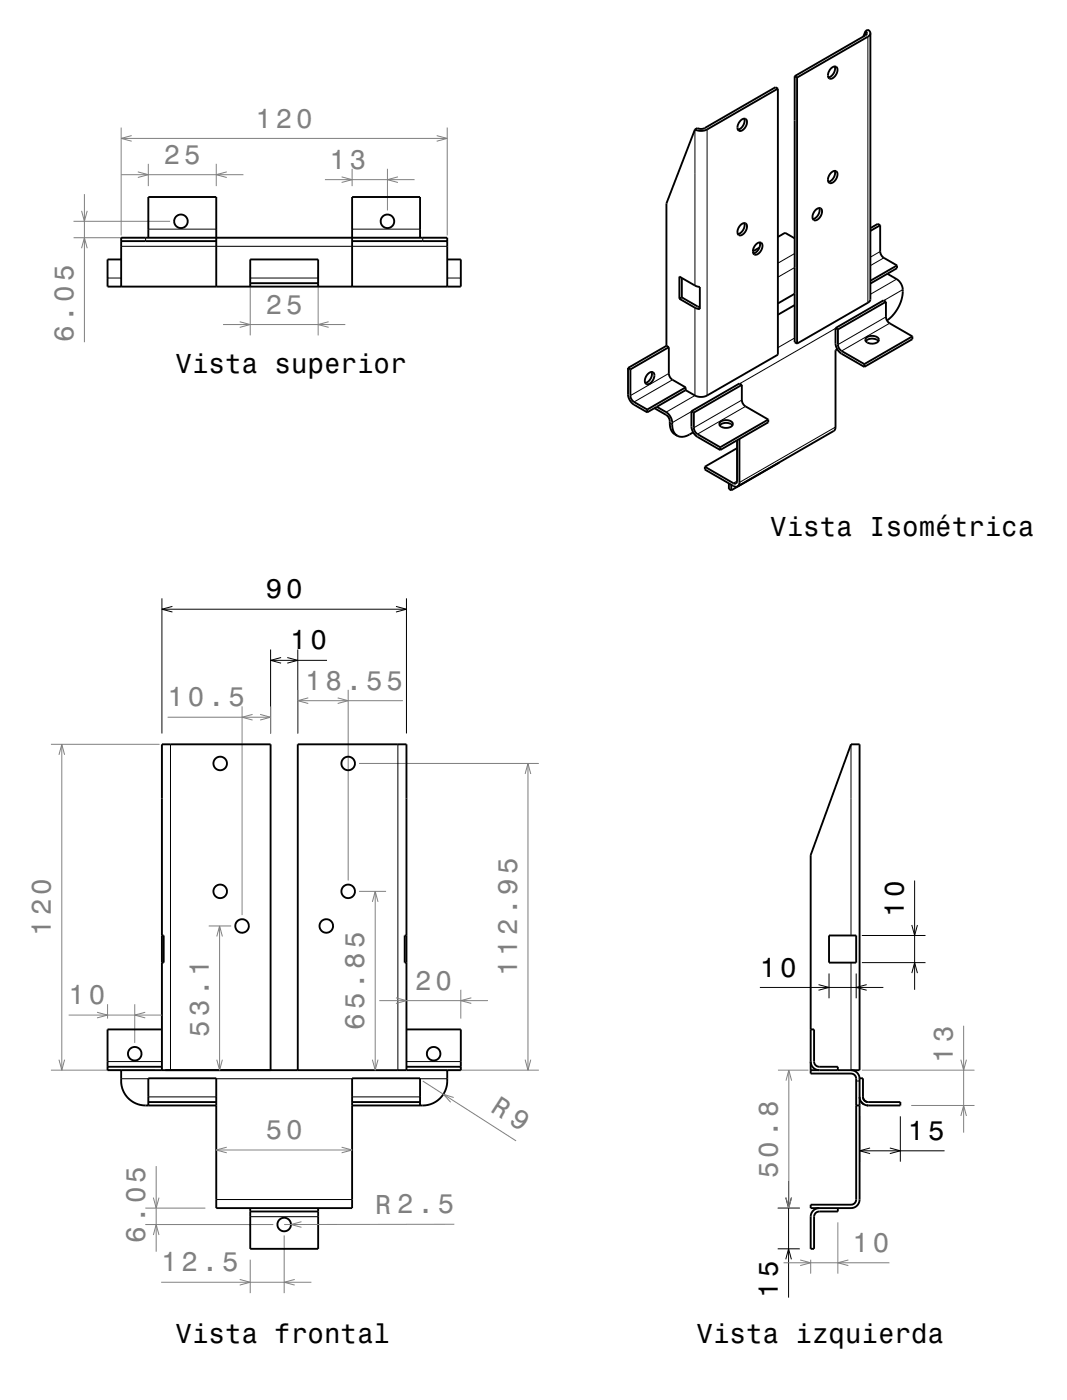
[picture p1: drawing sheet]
<svg xmlns="http://www.w3.org/2000/svg" width="196mm" height="258mm" viewBox="0 0 196 258" stroke-linecap="round" stroke-linejoin="round" font-family="sans-serif">
<g fill="none" stroke="#000" stroke-width=".18">
<path d="M159.3 5.7v.8M159.7 6.8v48.9M127.9 23.8v28.8M130.1 23.8v49M19.8 51.2h2.5M22.3 45.4h60M26.8 43.8v.6M27.3 42.2h12.5M46 51.2h12.5M64.8 42.2h12.5M77.8 43.8v.6M82.3 51.2h2.5"/>
<path d="M127.9 56.7v16.1l-5.3 3.1M146.2 46.7l-3.1 1.8M146.2 49.3l-3.1 1.7M162 46.3l-1.8 1.1M162.6 47.5l-2.4 1.4M163 58.4l-8.8 5.1M163.7 59.5l-8.8 5.1M165 51.4l-4.8 2.8M166.1 53.3l-3.5 2M123.1 68.8l-7.1 4M123.2 77.9l.5 .3M123.7 69.9l-7 4.1"/>
<path d="M127.2 75.8l-3.5 2M136.5 73.7l-8.8 5.1M137.2 74.8l-8.9 5.1M146.2 62.2l-3.1 1.8M153.7 78.6l-17.6 10.2M153.7 60.5l-17.6 10.1M135.6 88.6l-.7 .4M29.8 110.2v24.9M29.8 112.2h45M31.7 111.7l-1.9 .5 1.9 .5M49.8 119.6v15.5M54.8 119.6v15.5"/>
<path d="M72.9 111.7l1.9 .5-1.9 .5M74.8 110.2v24.9M31.4 137.1v60M49.8 121.6h10.4M51.7 121.1l-1.9 .5 1.9 .5M52.9 121.1l1.9 .5-1.9 .5M73.2 137.1v60M156.6 137.1v35.2M152.5 179.3v4.5M156.6 177.3v19.8M157.5 179.3v4.5M158.6 177.3h11.7"/>
<path d="M158.6 172.3h11.7M167.8 179.2l.5-1.9 .5 1.9M167.8 170.3l.5 2 .5-2M168.3 162.1v20.2M19.8 195.5h10M22.3 198.6h5M39.8 198.6h25M74.8 195.5h10M77.3 198.6h5M139.8 181.8h22.7M150.6 181.3l1.9 .5-1.9 .5M157.5 199.1h.7"/>
<path d="M159.5 181.3l-2 .5 2 .5M27.3 202h12.5M64.8 202h12.5M145.1 217.5v21.4M158.2 205.6v8.3M158.2 211.9h15.6M160.1 211.4l-1.9 .5 1.9 .5M163.7 211.4l2 .5-2 .5M165.7 205.6v8.3M39.8 220.9h25M46 224h12.5M143.1 230h4.1"/>
<path d="M143.1 222.5h4.1M144.6 231.9l.5-1.9 .5 1.9M144.6 220.5l.5 2 .5-2"/>
</g>
<g fill="none" stroke="#808080" stroke-width=".18">
<path d="M15 38.8l.5 2 .5-2M15.5 35.7v27.3M22.3 23.5v19.9M22.3 25.5h60M22.3 32.2h22.5M24.2 25l-1.9 .5 1.9 .5M25.4 31.7l1.9 .5-1.9 .5M27.3 30.2v4.1M39.8 30.2v4.1M41.7 31.7l-1.9 .5 1.9 .5M59.8 33.1h16.5M62.9 32.6l1.9 .5-1.9 .5"/>
<path d="M64.8 31.1v3.2M71.3 31.1v7.7M73.2 32.6l-1.9 .5 1.9 .5M80.4 25l1.9 .5-1.9 .5M82.3 23.5v19.9M13.5 43.8h11.3M13.5 40.8h17.8M15 45.7l.5-1.9 .5 1.9M41 59.8h22.5M44.1 59.2l1.9 .6-1.9 .5M46 49.8v12M58.5 49.8v12"/>
<path d="M60.5 59.2l-2 .6 2 .5M9.4 137.1h20M10.9 139l.5-1.9 .5 1.9M11.4 137.1v60M30.8 132.1h19M44.5 130.1v38.4M46.5 131.6l-2 .5 2 .5M47.9 131.6l1.9 .5-1.9 .5M49.8 130.1v5M54.8 127v8.1M54.8 129h19.3M56.7 128.5l-1.9 .5 1.9 .5"/>
<path d="M62.1 128.5l2 .5-2 .5M64.1 127v35.1M66.1 140.6h33M96.6 142.5l.5-1.9 .6 1.9M97.1 140.6v56.5M38.4 170.5h4.1M39.9 172.4l.5-1.9 .5 1.9M40.4 170.5v26.6M66.1 164.1h4.9M68.5 166.1l.5-2 .6 2M69 164.1v33M9.4 197.1h19"/>
<path d="M10.9 195.1l.5 2 .5-2M12.6 186.9h17.2M17.9 186.4l1.9 .5-1.9 .5M19.8 184.9v2.7M24.8 184.9v7.1M26.7 186.4l-1.9 .5 1.9 .5M39.9 195.1l.5 2 .5-2M68.5 195.1l.5 2 .6-2M69.8 184.3h20M72.9 183.7l1.9 .6-1.9 .5M74.8 182.3v5.3M75.2 197.1h23.9"/>
<path d="M77.8 199.1l17.2 11M84.8 182.3v5.3M86.7 183.7l-1.9 .6 1.9 .5M96.6 195.1l.5 2 .6-2M143.2 197.1h5.6M144.6 199l.6-1.9 .5 1.9M145.2 197.1v25.4M158.6 197.1h20.7M176.8 195.1l.5 2 .5-2M177.3 188.9v19.7M28.7 214.7v15.8M39.8 211.8h25"/>
<path d="M41.7 211.2l-1.9 .6 1.9 .5M62.9 211.2l1.9 .6-1.9 .5M83.5 202.1l-1.9-.6 1.3 1.5M167.7 203.6h11.6M176.8 205.5l.5-1.9 .5 1.9M26.7 225.5h23.6M26.7 222.5h11.1M28.2 227.4l.5-1.9 .6 1.9M28.2 220.5l.5 2 .6-2M29.7 236.1h27.6M44.1 235.6l1.9 .5-1.9 .5M46 232v6.1"/>
<path d="M52.3 227.5v10.6M54.2 235.6l-1.9 .5 1.9 .5M55.5 225l-2 .5 2 .5M83.6 225.4l-31.3 .1M143.2 222.5h4M144.2 232.5h19.5M144.6 220.5l.6 2 .5-2M147.2 232l2 .5-2 .5M149.2 232v2.5M154.2 225.1v9.4M156.1 232l-1.9 .5 1.9 .5"/>
</g>
<g fill="none" stroke="#000" stroke-width=".35">
<path d="M143.1 16.3v49l-13 7.5a2.47 2.47 0 0 1-2.2 0l-1.7-1M143.1 16.3l-13 7.5a2.47 2.47 0 0 1-2.2 0M143.1 16.3l-.4-.2-13 7.5-.7 .1-.7-.1-.4 .2M146.2 14v49l.5 .3M146.2 14l.5 .3M146.7 14.3v49M152.9 12.6a.65 .65 0 0 1 .6-.4 .65 .65 0 0 1 .6 .4 1.67 1.67 0 0 1-1.4 1.9 1.07 1.07 0 0 1 0-1.7zM153.6 12.2a1.69 1.69 0 0 1-1.2 2.1M159.3 5.7l.4-.2 .4 .3 .1 .3M159.3 5.7l.2 .4-.2 .4-13.1 7.5M159.3 5.7l-.4 1M160.2 6.1l-.1 49.1-.4 .5-13 7.6"/>
<path d="M160.2 6.1l-.2 .4-.3 .3-13 7.5M127.9 23.8l-5.3 13.7v26.2M136.2 22.3a.65 .65 0 0 1 .6-.5 .65 .65 0 0 1 .6 .5 1.66 1.66 0 0 1-1.3 1.8 1.06 1.06 0 0 1 0-1.7zM136.9 21.8a1.7 1.7 0 0 1-1.1 2.1M150 38.7a.65 .65 0 0 1 .6-.4 .65 .65 0 0 1 .6 .4 1.66 1.66 0 0 1-1.3 1.9 1.07 1.07 0 0 1 0-1.7zM150.7 38.3a1.68 1.68 0 0 1-1.1 2M152.9 31.9a.65 .65 0 0 1 .6-.4 .65 .65 0 0 1 .6 .4 1.66 1.66 0 0 1-1.4 1.8 1.06 1.06 0 0 1 0-1.6zM153.6 31.5a1.68 1.68 0 0 1-1.2 2M22.3 52.8v-9h60v9M22.3 47.8h-2.5v5h65v-5h-2.5M22.3 44.4h17.5M27.3 43.8v-7.5h12.5v16.5"/>
<path d="M46 52.8v-5h12.5v5M46 52.2h12.5M64.8 44.4h17.5M77.3 43.8v-7.5h-12.5v16.5M125 50.9l2.9 1.7 .9 .2v4.1l-.9-.2-2.9-1.7zM125.5 54.8l3.3 1.8M125.5 51.2v3.6M125.5 54.8l-.5 .2M136.2 41.5a.65 .65 0 0 1 .6-.4 .65 .65 0 0 1 .6 .4 1.66 1.66 0 0 1-1.3 1.8 1.07 1.07 0 0 1 0-1.6zM136.9 41.1a1.69 1.69 0 0 1-1.1 2M139.1 45a.65 .65 0 0 1 .6-.4 .65 .65 0 0 1 .6 .4 1.66 1.66 0 0 1-1.4 1.9 1.06 1.06 0 0 1 0-1.7zM139.7 45.6l-1.2 .7"/>
<path d="M139.8 44.6a1.68 1.68 0 0 1-1.2 2.1M143.1 43.6l1.4-.7 1.7 1M146.2 54.1l-3.1 1.8M146.2 56.2l-3.1 1.8M162 41.5l.1 5.3 .5 .7 2.5 1.4M162 41.5l-1.8 1M162 41.5l-.5-.3-1.3 .8M163 55.6v2.8l.4 .8 4.5 2.7M163 55.6l-.4-.3-8.9 5.1M163 55.6l-8.8 5.1M163.3 50.4l1.7 1a3.4 3.4 0 0 1 .8 4.2 7.2 7.2 0 0 1-2.6 3.4M163.3 50.4l-3.1 1.8"/>
<path d="M165.1 48.9l-4.9 2.8M165.1 48.9v.5l-1.8 1M115.6 67.8v4.8a2.48 2.48 0 0 0 1.1 1.9l2.4 1.4M115.6 67.8l.4 .2M116 68l.1 5.3 .6 .7 2.4 1.4M119.1 75.4v.5M119.2 68.9a.65 .65 0 0 1 .6-.4 .65 .65 0 0 1 .6 .4 1.66 1.66 0 0 1-1.4 1.9 1.05 1.05 0 0 1 0-1.7zM119.9 68.5a1.68 1.68 0 0 1-1.2 2M120.4 75.2l2.2 1.2a1.84 1.84 0 0 1 .7 1.9l.3 1.2 1 .7M120.9 74.9l1.7 1a2.92 2.92 0 0 1 1.1 2.9l.3 .8 .6 .6M120.9 74.9l-1.8 1M122.6 63.7l-7 4.1"/>
<path d="M122.6 63.7l.5 .2M123.1 63.9l.1 5.3 .5 .7 2.5 1.4M123.1 63.9l-7.1 4.1M126.2 71.3l-7.1 4.1M126.2 71.8l-5.3 3.1M126.2 71.3v.5M127.2 75.7l.1 3.2 .5 1.1 .5 .4 4.2 2.5M127.2 75.7l.5 .3M127.6 79.6l-1.1 .6-.7 .2h-.6l-.6-.2M127.7 76v2.8l.2 .8 .4 .3 4.2 2.5M132.4 78.3a1.7 1.7 0 0 1 2.4 0M132.5 77.7a1.65 1.65 0 0 1 2.3 .2 1.06 1.06 0 0 1-1.4 .9 .8 .8 0 0 1-1-1z"/>
<path d="M136.5 70.9v2.8l.3 .8 .4 .3 4.2 2.5M136.5 70.9l-.4-.3-8.9 5.1M136.5 70.9l-8.8 5.1M141.4 77.3v.5l-8.9 5.1M141.4 77.3l-8.9 5.1M153.7 60.4v2.8a2.48 2.48 0 0 0 1.2 1.9l4.1 2.5M153.7 60.4l.5 .3M154.1 64.3l-.4 .2v14.1l-.1 .6-17.9 10.4M154.2 60.7v2.8l.3 .8 4.5 2.7M159 67v.6M159.3 62.8a1.69 1.69 0 0 1 2.3 0M159.4 62.2a1.66 1.66 0 0 1 2.3 .2 1.06 1.06 0 0 1-1.5 .9 .8 .8 0 0 1-.9-1z"/>
<path d="M167.9 61.9v.6l-8.9 5.1M167.9 61.9l-8.9 5.1M129.7 85.9v.6l5.2 3 .6 .1h.2M132.5 82.4v.5M134.1 89v1l.5 .3M134.6 89.3v1M135.6 81.1v7.5a.41 .41 0 0 1-.2 .4 .41 .41 0 0 1-.5 0l-5.2-3.1M135.6 82.5l-5.9 3.4M136.1 80.8v8l-.2 .6-.2 .2M143.4 85.1l-8.8 5.2M29.8 172.3h.3v5h-.3M74.8 172.3h-.3v5h.3"/>
<path d="M152.5 172.3h5v5h-5zM19.8 196.4h10M22.3 197.1v2a4.5 4.5 0 0 0 4.5 4.5h13M29.8 189.6h-10v7.5h65v-7.5h-10M29.8 197.1v-60h20v60M54.8 197.1v-60h20v60M74.8 196.4h10M82.3 197.1v2a4.5 4.5 0 0 1-4.5 4.5h-13M149.2 197.1h9v-60h-1.6l-7.4 20.4v40.2h7.4l.7 .3 .2 .6v22.5l-.4 .6-.5 .1h-7.4v.7h7.4a1.58 1.58 0 0 0 1.6-1.6v-22.3h.6v3.4M149.2 195.5a1.58 1.58 0 0 0 1.6 1.6M149.2 189.6h.6v5.9l.1 .5 .4 .3 .4 .1h3.5v.7M156.6 197.1a1.58 1.58 0 0 1 1.6 1.5"/>
<path d="M27.3 203.6v-5h12.5v23.9h25v-23.9h12.5v5M27.3 202.9h12.5M64.8 202.9h12.5M157.5 203.6h.7M158.2 202a1.58 1.58 0 0 0 1.6 1.6M158.4 202.8l.6 .6M158.8 202l.1 .5 .6 .4h6.2v.7h-5.9M158.8 202l.3 .7 .5 .2M159.5 203.5l.3 .1M46 222.5v7.5h12.5v-7.5M46 223.1h12.5M150.8 222.5a1.58 1.58 0 0 0-1.6 1.5v6h.6v-6l.1-.4 .4-.4 .5-.1h3.4v-.6"/>
<circle cx="33.3" cy="40.8" r="1.25"/>
<circle cx="71.3" cy="40.8" r="1.25"/>
<circle cx="40.5" cy="140.6" r="1.25"/>
<circle cx="64.1" cy="140.6" r="1.25"/>
<circle cx="40.5" cy="164.1" r="1.25"/>
<circle cx="44.5" cy="170.5" r="1.25"/>
<circle cx="60" cy="170.5" r="1.25"/>
<circle cx="64.1" cy="164.1" r="1.25"/>
<circle cx="24.8" cy="194" r="1.25"/>
<circle cx="79.8" cy="194" r="1.25"/>
<circle cx="52.3" cy="225.5" r="1.25"/>
</g>
<g font-size="5" fill="#808080">
<text x="47" y="23.5">120</text>
<text x="30.2" y="30.2">25</text>
<text x="60.6" y="31.1">13</text>
<text x="48.9" y="57.8">25</text>
<text x="13.5" y="63" transform="rotate(-90 13.5 63)">6.05</text>
<text x="30.8" y="130.1">10.5</text>
<text x="56.2" y="127">18.55</text>
<text x="9.4" y="172.3" transform="rotate(-90 9.4 172.3)">120</text>
<text x="95.1" y="179.7" transform="rotate(-90 95.1 179.7)">112.95</text>
<text x="12.6" y="184.9">10</text>
<text x="76.4" y="182.3">20</text>
<text x="38.4" y="190.9" transform="rotate(-90 38.4 190.9)">53.1</text>
<text x="67" y="189.6" transform="rotate(-90 67 189.6)">65.85</text>
<text x="175.3" y="195.7" transform="rotate(-90 175.3 195.7)">13</text>
<text x="48.9" y="209.8">50</text>
<text x="90.1" y="204.6" transform="rotate(33 90.1 204.6)">R 9</text>
<text x="143.2" y="216.9" transform="rotate(-90 143.2 216.9)">50.8</text>
<text x="69.1" y="223.5">R 2.5</text>
<text x="26.7" y="229" transform="rotate(-90 26.7 229)">6.05</text>
<text x="156.9" y="230.5">10</text>
<text x="29.7" y="234.1">12.5</text>
</g>
<g font-size="5">
<text x="32.3" y="68.6">Vista superior</text>
<text x="141.7" y="98.6">Vista Isométrica</text>
<text x="48.9" y="110.2">90</text>
<text x="53.4" y="119.6">10</text>
<text x="166.3" y="168.9" transform="rotate(-90 166.3 168.9)">10</text>
<text x="139.8" y="179.8">10</text>
<text x="167" y="209.9">15</text>
<text x="143.1" y="238.9" transform="rotate(-90 143.1 238.9)">15</text>
<text x="32.3" y="247.3">Vista frontal</text>
<text x="128.2" y="247.3">Vista izquierda</text>
</g>
</svg>
